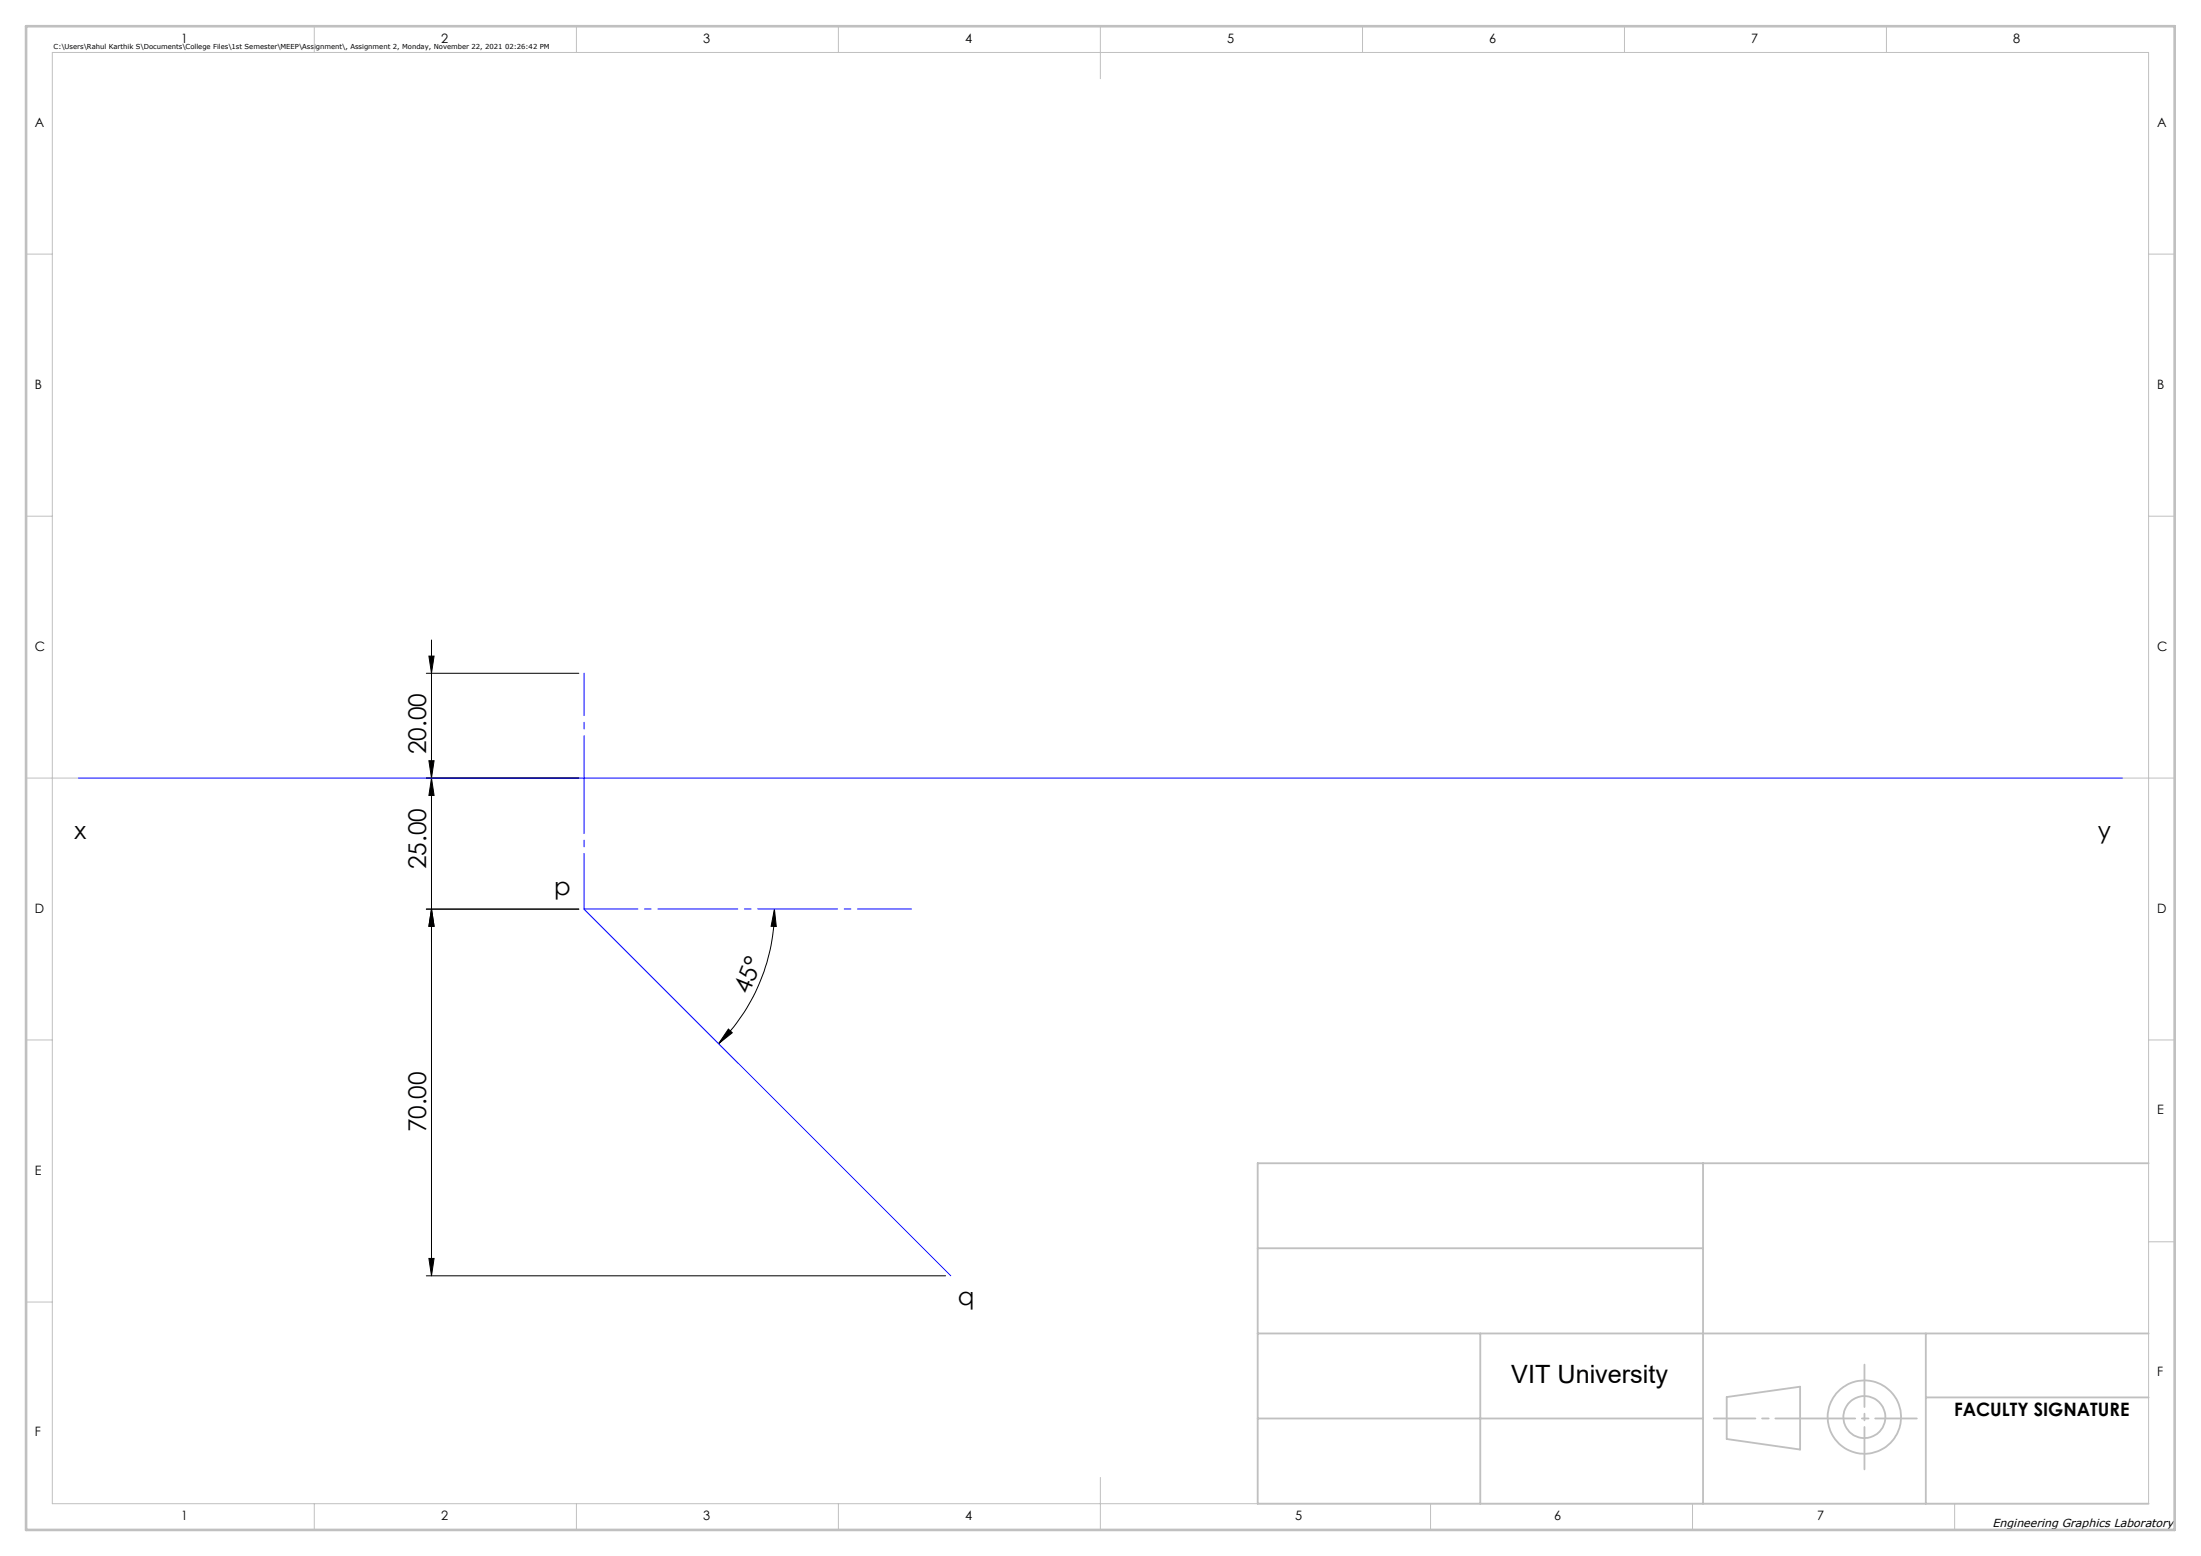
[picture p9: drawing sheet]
<svg xmlns="http://www.w3.org/2000/svg" width="420mm" height="297mm" viewBox="0 0 420 297" stroke-linecap="round" stroke-linejoin="round" font-family="sans-serif">
<g fill="none" stroke="#000" stroke-width=".19">
<path d="M81.4 128.5h29.1M81.8 125.2h1l-.5 3.3zM82.3 122.2v121.3M81.4 148.5h29.1M81.8 145.2h1l-.5 3.3zM82.3 148.5l.5 3.3h-1zM81.4 173.5h29.1M82.3 173.5l.5 3.3h-1zM147.8 173.5l.3 3.3h-1zM147.8 173.5a36.3 36.3 0 0 1-10.7 25.7M139 196.4l.7 .7-2.6 2.1zM81.4 243.5h99"/>
<path d="M81.8 240.2h1l-.5 3.3z"/>
</g>
<g fill="none" stroke="#c0c0c0" stroke-width=".35">
<path d="M240 238.3h85M325 222v65M410 222h-170v65h170M240 254.5h170M282.5 254.5v32.5M367.5 254.5v32.5M240 270.8h85M329.5 266.7l14-2v12l-14-2zM367.5 266.7h42.5"/>
<circle cx="355.8" cy="270.5" r="7"/>
<circle cx="355.8" cy="270.5" r="4"/>
</g>
<g fill="none" stroke="#c0c0c0" stroke-width=".19">
<path d="M10 10h400v277h-400zM60 5v5M110 5v5M160 5v5M210 5v10M260 5v5M310 5v5M360 5v5M5 48.5h5M410 48.5h5M5 98.5h5M410 98.5h5"/>
<path d="M5 148.5h10M405 148.5h10M5 198.5h5M410 198.5h5M410 237h5M5 248.5h5M60 287v5M110 287v5M160 287v5M210 282v10M273 287v5M323 287v5"/>
<path d="M373 287v5"/>
</g>
<path d="M327 270.8h38.8" fill="none" stroke="#c0c0c0" stroke-width=".35" stroke-dasharray="15.2 1.3 1.3 1.3" stroke-dashoffset="7.3"/>
<path d="M355.8 260.5v20" fill="none" stroke="#c0c0c0" stroke-width=".35" stroke-dasharray="15.2 1.3 1.3 1.3" stroke-dashoffset="7.1"/>
<path d="M5 5h410v287h-410z" fill="none" stroke="#c0c0c0" stroke-width=".5"/>
<path d="M111.5 148.5v-20" fill="none" stroke="#00f" stroke-width=".19" stroke-dasharray="15.2 1.3 1.3 1.3" stroke-dashoffset="7.1"/>
<path d="M111.5 148.5v25" fill="none" stroke="#00f" stroke-width=".19" stroke-dasharray="15.2 1.3 1.3 1.3" stroke-dashoffset="4.6"/>
<path d="M111.5 173.5h62.4" fill="none" stroke="#00f" stroke-width=".19" stroke-dasharray="15.2 1.3 1.3 1.3" stroke-dashoffset="5"/>
<path d="M15 148.5h390M111.4 173.5l70 70" fill="none" stroke="#00f" stroke-width=".19"/>
<g fill="#000">
<path d="M82.3 148.5l.5 3.3h-1zM81.8 125.2h1l-.5 3.3z"/>
<path d="M81.8 145.2h1l-.5 3.3zM82.3 173.5l.5 3.3h-1z"/>
<path d="M82.3 173.5l.5 3.3h-1zM81.8 240.2h1l-.5 3.3z"/>
<path d="M139 196.4l.7 .7-2.6 2.1zM147.8 173.5l.3 3.3h-1z"/>
</g>
<text font-size="4.8" x="288.4" y="264">VIT University</text>
<g font-size="4.7">
<text x="81.3" y="144" transform="rotate(-90 81.3 144)">20.00</text>
<text x="14.2" y="160.1">x</text>
<text x="400.3" y="160.1">y</text>
<text x="81.3" y="165.9" transform="rotate(-90 81.3 165.9)">25.00</text>
<text x="105.8" y="170.7">p</text>
<text x="142.9" y="190" transform="rotate(-68 142.9 190)">45°</text>
<text x="81.3" y="216.1" transform="rotate(-90 81.3 216.1)">70.00</text>
<text x="182.8" y="249.2">q</text>
</g>
<text font-size="3.5" x="372.9" y="270.3">FACULTY SIGNATURE</text>
<g font-size="2.5">
<text x="34.6" y="8.2">1</text>
<text x="84.2" y="8.2">2</text>
<text x="134.2" y="8.2">3</text>
<text x="184.2" y="8.2">4</text>
<text x="234.2" y="8.2">5</text>
<text x="284.2" y="8.2">6</text>
<text x="334.2" y="8.2">7</text>
<text x="384.2" y="8.2">8</text>
<text x="6.7" y="24.2">A</text>
<text x="411.7" y="24.2">A</text>
<text x="6.7" y="74.2">B</text>
<text x="411.7" y="74.2">B</text>
<text x="6.7" y="124.2">C</text>
<text x="411.7" y="124.2">C</text>
<text x="6.7" y="174.2">D</text>
<text x="411.7" y="174.2">D</text>
<text x="411.7" y="212.7">E</text>
<text x="6.7" y="224.2">E</text>
<text x="411.7" y="262.7">F</text>
<text x="6.7" y="274.2">F</text>
<text x="34.6" y="290.2">1</text>
<text x="84.2" y="290.2">2</text>
<text x="134.2" y="290.2">3</text>
<text x="184.2" y="290.2">4</text>
<text x="247.2" y="290.2">5</text>
<text x="296.5" y="290.2">6</text>
<text x="346.8" y="290.2">7</text>
</g>
<text font-size="2.2" x="380.2" y="291.4">Engineering Graphics Laboratory</text>
<text font-size="1.3" x="10.2" y="9.3">C:\Users\Rahul Karthik S\Documents\College Files\1st Semester\MEEP\Assignment\, Assignment 2, Monday, November 22, 2021 02:26:42 PM</text>
</svg>
